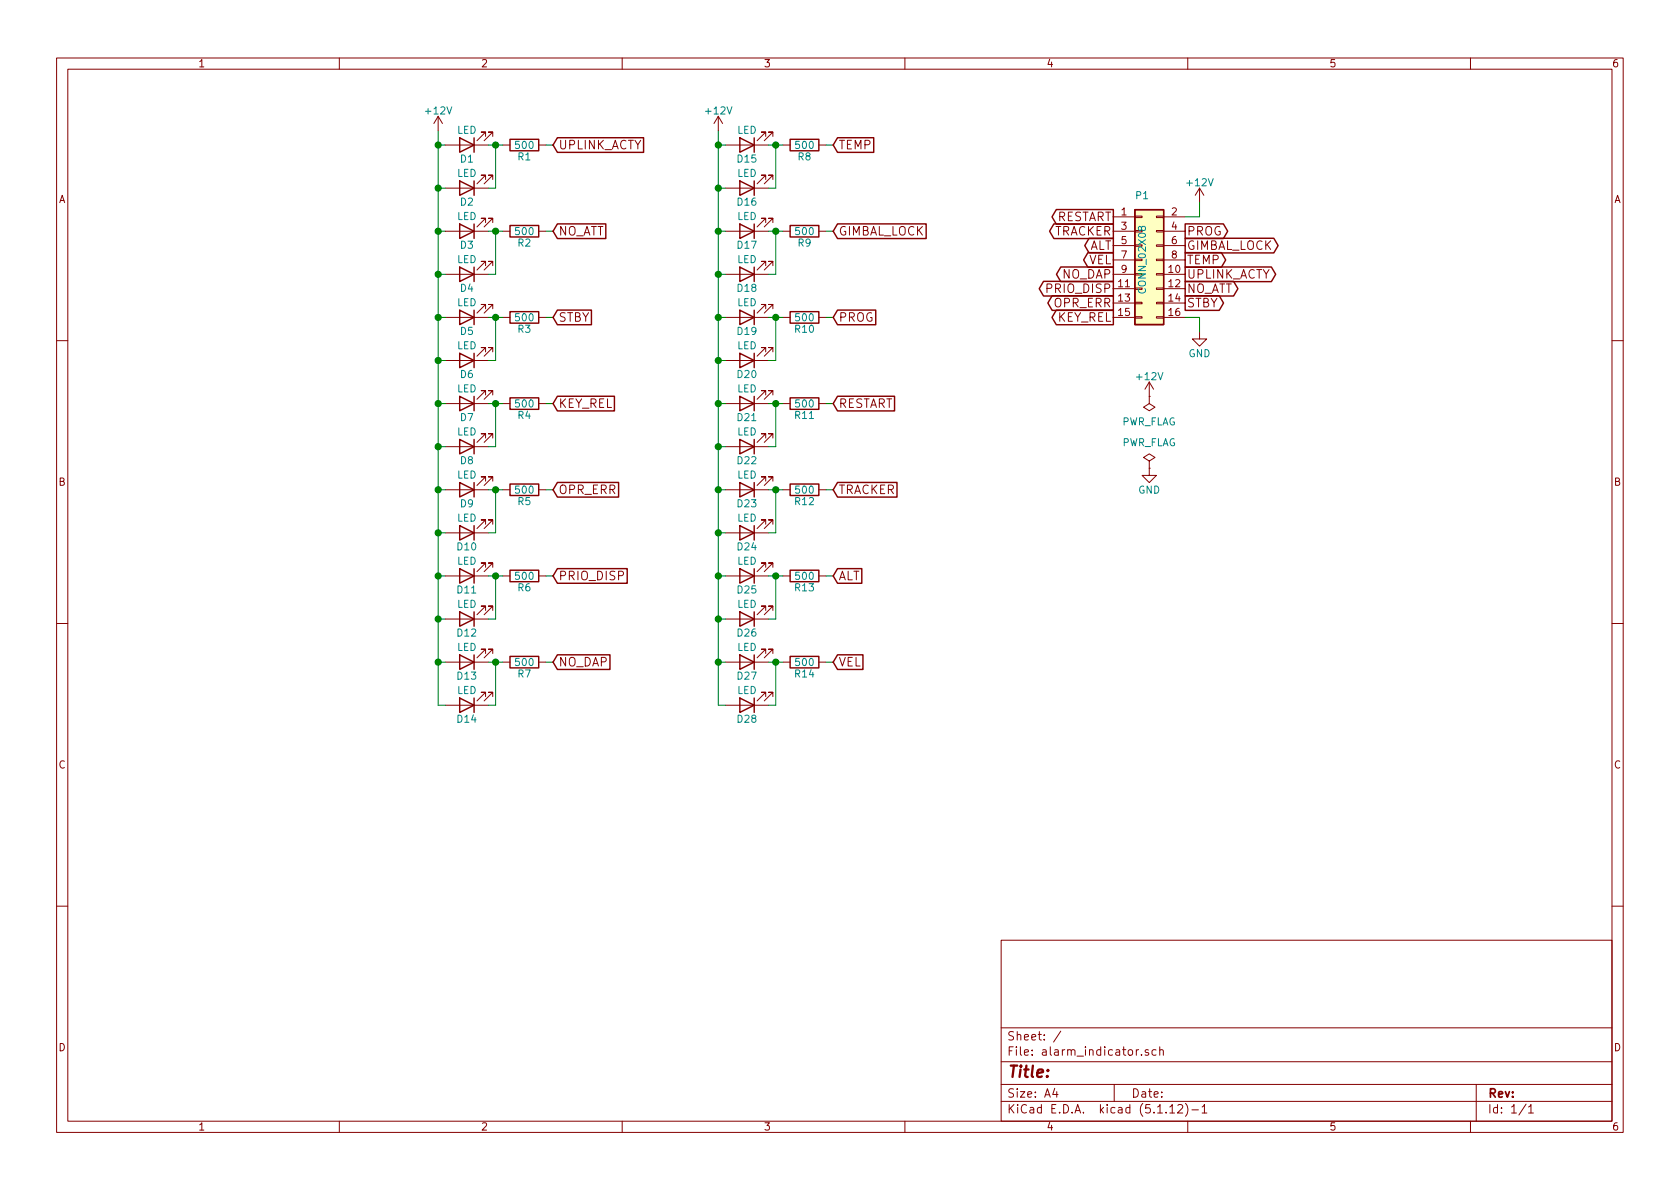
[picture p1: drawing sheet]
EESchema Schematic File Version 4
EELAYER 30 0
EELAYER END
$Descr A4 11693 8268
encoding utf-8
Sheet 1 1
Title ""
Date ""
Rev ""
Comp ""
Comment1 ""
Comment2 ""
Comment3 ""
Comment4 ""
$EndDescr
Text GLabel 3850 1000 2    60   Input ~ 0
UPLINK_ACTY
$Comp
L Device:LED D1
U 1 1
P 3250 1000
F 0 "D1" H 3250 1100 50  0000 C CNN
F 1 "LED" H 3250 900 50  0000 C CNN
F 2 "LEDs:LED-0603" H 3250 1000 60  0001 C CNN
F 3 "" H 3250 1000 60  0000 C CNN
	1    3250 1000
	-1   0    0    1   
$EndComp
$Comp
L Device:R R1
U 1 1
P 3650 1000
F 0 "R1" V 3730 1000 50  0000 C CNN
F 1 "500" V 3650 1000 50  0000 C CNN
F 2 "Resistors_SMD:R_0603_HandSoldering" V 3580 1000 30  0001 C CNN
F 3 "" H 3650 1000 30  0000 C CNN
	1    3650 1000
	0    1    1    0   
$EndComp
Text GLabel 3850 1600 2    60   Input ~ 0
NO_ATT
Text GLabel 3850 2200 2    60   Input ~ 0
STBY
Text GLabel 3850 2800 2    60   Input ~ 0
KEY_REL
Text GLabel 3850 3400 2    60   Input ~ 0
OPR_ERR
Text GLabel 3850 4000 2    60   Input ~ 0
PRIO_DISP
Text GLabel 3850 4600 2    60   Input ~ 0
NO_DAP
Text GLabel 5800 1000 2    60   Input ~ 0
TEMP
Text GLabel 5800 1600 2    60   Input ~ 0
GIMBAL_LOCK
Text GLabel 5800 2200 2    60   Input ~ 0
PROG
Text GLabel 5800 2800 2    60   Input ~ 0
RESTART
Text GLabel 5800 3400 2    60   Input ~ 0
TRACKER
Text GLabel 5800 4000 2    60   Input ~ 0
ALT
Text GLabel 5800 4600 2    60   Input ~ 0
VEL
Text GLabel 8250 1900 2    60   Output ~ 0
UPLINK_ACTY
Text GLabel 8250 2000 2    60   Output ~ 0
NO_ATT
Text GLabel 8250 2100 2    60   Output ~ 0
STBY
Text GLabel 7750 2200 0    60   Output ~ 0
KEY_REL
Text GLabel 7750 2100 0    60   Output ~ 0
OPR_ERR
Text GLabel 7750 2000 0    60   Output ~ 0
PRIO_DISP
Text GLabel 7750 1900 0    60   Output ~ 0
NO_DAP
Text GLabel 8250 1800 2    60   Output ~ 0
TEMP
Text GLabel 8250 1700 2    60   Output ~ 0
GIMBAL_LOCK
Text GLabel 8250 1600 2    60   Output ~ 0
PROG
Text GLabel 7750 1500 0    60   Output ~ 0
RESTART
Text GLabel 7750 1600 0    60   Output ~ 0
TRACKER
Text GLabel 7750 1700 0    60   Output ~ 0
ALT
Text GLabel 7750 1800 0    60   Output ~ 0
VEL
$Comp
L Device:R R2
U 1 1
P 3650 1600
F 0 "R2" V 3730 1600 50  0000 C CNN
F 1 "500" V 3650 1600 50  0000 C CNN
F 2 "Resistors_SMD:R_0603_HandSoldering" V 3580 1600 30  0001 C CNN
F 3 "" H 3650 1600 30  0000 C CNN
	1    3650 1600
	0    1    1    0   
$EndComp
$Comp
L Device:R R3
U 1 1
P 3650 2200
F 0 "R3" V 3730 2200 50  0000 C CNN
F 1 "500" V 3650 2200 50  0000 C CNN
F 2 "Resistors_SMD:R_0603_HandSoldering" V 3580 2200 30  0001 C CNN
F 3 "" H 3650 2200 30  0000 C CNN
	1    3650 2200
	0    1    1    0   
$EndComp
$Comp
L Device:R R4
U 1 1
P 3650 2800
F 0 "R4" V 3730 2800 50  0000 C CNN
F 1 "500" V 3650 2800 50  0000 C CNN
F 2 "Resistors_SMD:R_0603_HandSoldering" V 3580 2800 30  0001 C CNN
F 3 "" H 3650 2800 30  0000 C CNN
	1    3650 2800
	0    1    1    0   
$EndComp
$Comp
L Device:R R5
U 1 1
P 3650 3400
F 0 "R5" V 3730 3400 50  0000 C CNN
F 1 "500" V 3650 3400 50  0000 C CNN
F 2 "Resistors_SMD:R_0603_HandSoldering" V 3580 3400 30  0001 C CNN
F 3 "" H 3650 3400 30  0000 C CNN
	1    3650 3400
	0    1    1    0   
$EndComp
$Comp
L Device:R R6
U 1 1
P 3650 4000
F 0 "R6" V 3730 4000 50  0000 C CNN
F 1 "500" V 3650 4000 50  0000 C CNN
F 2 "Resistors_SMD:R_0603_HandSoldering" V 3580 4000 30  0001 C CNN
F 3 "" H 3650 4000 30  0000 C CNN
	1    3650 4000
	0    1    1    0   
$EndComp
$Comp
L Device:R R7
U 1 1
P 3650 4600
F 0 "R7" V 3730 4600 50  0000 C CNN
F 1 "500" V 3650 4600 50  0000 C CNN
F 2 "Resistors_SMD:R_0603_HandSoldering" V 3580 4600 30  0001 C CNN
F 3 "" H 3650 4600 30  0000 C CNN
	1    3650 4600
	0    1    1    0   
$EndComp
$Comp
L Device:R R8
U 1 1
P 5600 1000
F 0 "R8" V 5680 1000 50  0000 C CNN
F 1 "500" V 5600 1000 50  0000 C CNN
F 2 "Resistors_SMD:R_0603_HandSoldering" V 5530 1000 30  0001 C CNN
F 3 "" H 5600 1000 30  0000 C CNN
	1    5600 1000
	0    1    1    0   
$EndComp
$Comp
L Device:R R9
U 1 1
P 5600 1600
F 0 "R9" V 5680 1600 50  0000 C CNN
F 1 "500" V 5600 1600 50  0000 C CNN
F 2 "Resistors_SMD:R_0603_HandSoldering" V 5530 1600 30  0001 C CNN
F 3 "" H 5600 1600 30  0000 C CNN
	1    5600 1600
	0    1    1    0   
$EndComp
$Comp
L Device:LED D2
U 1 1
P 3250 1300
F 0 "D2" H 3250 1400 50  0000 C CNN
F 1 "LED" H 3250 1200 50  0000 C CNN
F 2 "LEDs:LED-0603" H 3250 1300 60  0001 C CNN
F 3 "" H 3250 1300 60  0000 C CNN
	1    3250 1300
	-1   0    0    1   
$EndComp
$Comp
L Device:LED D3
U 1 1
P 3250 1600
F 0 "D3" H 3250 1700 50  0000 C CNN
F 1 "LED" H 3250 1500 50  0000 C CNN
F 2 "LEDs:LED-0603" H 3250 1600 60  0001 C CNN
F 3 "" H 3250 1600 60  0000 C CNN
	1    3250 1600
	-1   0    0    1   
$EndComp
$Comp
L Device:LED D4
U 1 1
P 3250 1900
F 0 "D4" H 3250 2000 50  0000 C CNN
F 1 "LED" H 3250 1800 50  0000 C CNN
F 2 "LEDs:LED-0603" H 3250 1900 60  0001 C CNN
F 3 "" H 3250 1900 60  0000 C CNN
	1    3250 1900
	-1   0    0    1   
$EndComp
$Comp
L Device:LED D5
U 1 1
P 3250 2200
F 0 "D5" H 3250 2300 50  0000 C CNN
F 1 "LED" H 3250 2100 50  0000 C CNN
F 2 "LEDs:LED-0603" H 3250 2200 60  0001 C CNN
F 3 "" H 3250 2200 60  0000 C CNN
	1    3250 2200
	-1   0    0    1   
$EndComp
$Comp
L Device:LED D6
U 1 1
P 3250 2500
F 0 "D6" H 3250 2600 50  0000 C CNN
F 1 "LED" H 3250 2400 50  0000 C CNN
F 2 "LEDs:LED-0603" H 3250 2500 60  0001 C CNN
F 3 "" H 3250 2500 60  0000 C CNN
	1    3250 2500
	-1   0    0    1   
$EndComp
$Comp
L Device:LED D7
U 1 1
P 3250 2800
F 0 "D7" H 3250 2900 50  0000 C CNN
F 1 "LED" H 3250 2700 50  0000 C CNN
F 2 "LEDs:LED-0603" H 3250 2800 60  0001 C CNN
F 3 "" H 3250 2800 60  0000 C CNN
	1    3250 2800
	-1   0    0    1   
$EndComp
$Comp
L Device:LED D8
U 1 1
P 3250 3100
F 0 "D8" H 3250 3200 50  0000 C CNN
F 1 "LED" H 3250 3000 50  0000 C CNN
F 2 "LEDs:LED-0603" H 3250 3100 60  0001 C CNN
F 3 "" H 3250 3100 60  0000 C CNN
	1    3250 3100
	-1   0    0    1   
$EndComp
$Comp
L Device:LED D9
U 1 1
P 3250 3400
F 0 "D9" H 3250 3500 50  0000 C CNN
F 1 "LED" H 3250 3300 50  0000 C CNN
F 2 "LEDs:LED-0603" H 3250 3400 60  0001 C CNN
F 3 "" H 3250 3400 60  0000 C CNN
	1    3250 3400
	-1   0    0    1   
$EndComp
$Comp
L Device:LED D10
U 1 1
P 3250 3700
F 0 "D10" H 3250 3800 50  0000 C CNN
F 1 "LED" H 3250 3600 50  0000 C CNN
F 2 "LEDs:LED-0603" H 3250 3700 60  0001 C CNN
F 3 "" H 3250 3700 60  0000 C CNN
	1    3250 3700
	-1   0    0    1   
$EndComp
$Comp
L Device:LED D11
U 1 1
P 3250 4000
F 0 "D11" H 3250 4100 50  0000 C CNN
F 1 "LED" H 3250 3900 50  0000 C CNN
F 2 "LEDs:LED-0603" H 3250 4000 60  0001 C CNN
F 3 "" H 3250 4000 60  0000 C CNN
	1    3250 4000
	-1   0    0    1   
$EndComp
$Comp
L Device:LED D12
U 1 1
P 3250 4300
F 0 "D12" H 3250 4400 50  0000 C CNN
F 1 "LED" H 3250 4200 50  0000 C CNN
F 2 "LEDs:LED-0603" H 3250 4300 60  0001 C CNN
F 3 "" H 3250 4300 60  0000 C CNN
	1    3250 4300
	-1   0    0    1   
$EndComp
$Comp
L Device:LED D13
U 1 1
P 3250 4600
F 0 "D13" H 3250 4700 50  0000 C CNN
F 1 "LED" H 3250 4500 50  0000 C CNN
F 2 "LEDs:LED-0603" H 3250 4600 60  0001 C CNN
F 3 "" H 3250 4600 60  0000 C CNN
	1    3250 4600
	-1   0    0    1   
$EndComp
$Comp
L Device:LED D14
U 1 1
P 3250 4900
F 0 "D14" H 3250 5000 50  0000 C CNN
F 1 "LED" H 3250 4800 50  0000 C CNN
F 2 "LEDs:LED-0603" H 3250 4900 60  0001 C CNN
F 3 "" H 3250 4900 60  0000 C CNN
	1    3250 4900
	-1   0    0    1   
$EndComp
$Comp
L Device:LED D15
U 1 1
P 5200 1000
F 0 "D15" H 5200 1100 50  0000 C CNN
F 1 "LED" H 5200 900 50  0000 C CNN
F 2 "LEDs:LED-0603" H 5200 1000 60  0001 C CNN
F 3 "" H 5200 1000 60  0000 C CNN
	1    5200 1000
	-1   0    0    1   
$EndComp
$Comp
L Device:R R10
U 1 1
P 5600 2200
F 0 "R10" V 5680 2200 50  0000 C CNN
F 1 "500" V 5600 2200 50  0000 C CNN
F 2 "Resistors_SMD:R_0603_HandSoldering" V 5530 2200 30  0001 C CNN
F 3 "" H 5600 2200 30  0000 C CNN
	1    5600 2200
	0    1    1    0   
$EndComp
$Comp
L Device:R R11
U 1 1
P 5600 2800
F 0 "R11" V 5680 2800 50  0000 C CNN
F 1 "500" V 5600 2800 50  0000 C CNN
F 2 "Resistors_SMD:R_0603_HandSoldering" V 5530 2800 30  0001 C CNN
F 3 "" H 5600 2800 30  0000 C CNN
	1    5600 2800
	0    1    1    0   
$EndComp
$Comp
L Device:R R12
U 1 1
P 5600 3400
F 0 "R12" V 5680 3400 50  0000 C CNN
F 1 "500" V 5600 3400 50  0000 C CNN
F 2 "Resistors_SMD:R_0603_HandSoldering" V 5530 3400 30  0001 C CNN
F 3 "" H 5600 3400 30  0000 C CNN
	1    5600 3400
	0    1    1    0   
$EndComp
$Comp
L Device:R R13
U 1 1
P 5600 4000
F 0 "R13" V 5680 4000 50  0000 C CNN
F 1 "500" V 5600 4000 50  0000 C CNN
F 2 "Resistors_SMD:R_0603_HandSoldering" V 5530 4000 30  0001 C CNN
F 3 "" H 5600 4000 30  0000 C CNN
	1    5600 4000
	0    1    1    0   
$EndComp
$Comp
L Device:R R14
U 1 1
P 5600 4600
F 0 "R14" V 5680 4600 50  0000 C CNN
F 1 "500" V 5600 4600 50  0000 C CNN
F 2 "Resistors_SMD:R_0603_HandSoldering" V 5530 4600 30  0001 C CNN
F 3 "" H 5600 4600 30  0000 C CNN
	1    5600 4600
	0    1    1    0   
$EndComp
$Comp
L Device:LED D16
U 1 1
P 5200 1300
F 0 "D16" H 5200 1400 50  0000 C CNN
F 1 "LED" H 5200 1200 50  0000 C CNN
F 2 "LEDs:LED-0603" H 5200 1300 60  0001 C CNN
F 3 "" H 5200 1300 60  0000 C CNN
	1    5200 1300
	-1   0    0    1   
$EndComp
$Comp
L Device:LED D17
U 1 1
P 5200 1600
F 0 "D17" H 5200 1700 50  0000 C CNN
F 1 "LED" H 5200 1500 50  0000 C CNN
F 2 "LEDs:LED-0603" H 5200 1600 60  0001 C CNN
F 3 "" H 5200 1600 60  0000 C CNN
	1    5200 1600
	-1   0    0    1   
$EndComp
$Comp
L Device:LED D18
U 1 1
P 5200 1900
F 0 "D18" H 5200 2000 50  0000 C CNN
F 1 "LED" H 5200 1800 50  0000 C CNN
F 2 "LEDs:LED-0603" H 5200 1900 60  0001 C CNN
F 3 "" H 5200 1900 60  0000 C CNN
	1    5200 1900
	-1   0    0    1   
$EndComp
$Comp
L Device:LED D19
U 1 1
P 5200 2200
F 0 "D19" H 5200 2300 50  0000 C CNN
F 1 "LED" H 5200 2100 50  0000 C CNN
F 2 "LEDs:LED-0603" H 5200 2200 60  0001 C CNN
F 3 "" H 5200 2200 60  0000 C CNN
	1    5200 2200
	-1   0    0    1   
$EndComp
$Comp
L Device:LED D20
U 1 1
P 5200 2500
F 0 "D20" H 5200 2600 50  0000 C CNN
F 1 "LED" H 5200 2400 50  0000 C CNN
F 2 "LEDs:LED-0603" H 5200 2500 60  0001 C CNN
F 3 "" H 5200 2500 60  0000 C CNN
	1    5200 2500
	-1   0    0    1   
$EndComp
$Comp
L Device:LED D21
U 1 1
P 5200 2800
F 0 "D21" H 5200 2900 50  0000 C CNN
F 1 "LED" H 5200 2700 50  0000 C CNN
F 2 "LEDs:LED-0603" H 5200 2800 60  0001 C CNN
F 3 "" H 5200 2800 60  0000 C CNN
	1    5200 2800
	-1   0    0    1   
$EndComp
$Comp
L Device:LED D22
U 1 1
P 5200 3100
F 0 "D22" H 5200 3200 50  0000 C CNN
F 1 "LED" H 5200 3000 50  0000 C CNN
F 2 "LEDs:LED-0603" H 5200 3100 60  0001 C CNN
F 3 "" H 5200 3100 60  0000 C CNN
	1    5200 3100
	-1   0    0    1   
$EndComp
$Comp
L Device:LED D23
U 1 1
P 5200 3400
F 0 "D23" H 5200 3500 50  0000 C CNN
F 1 "LED" H 5200 3300 50  0000 C CNN
F 2 "LEDs:LED-0603" H 5200 3400 60  0001 C CNN
F 3 "" H 5200 3400 60  0000 C CNN
	1    5200 3400
	-1   0    0    1   
$EndComp
$Comp
L Device:LED D24
U 1 1
P 5200 3700
F 0 "D24" H 5200 3800 50  0000 C CNN
F 1 "LED" H 5200 3600 50  0000 C CNN
F 2 "LEDs:LED-0603" H 5200 3700 60  0001 C CNN
F 3 "" H 5200 3700 60  0000 C CNN
	1    5200 3700
	-1   0    0    1   
$EndComp
$Comp
L Device:LED D25
U 1 1
P 5200 4000
F 0 "D25" H 5200 4100 50  0000 C CNN
F 1 "LED" H 5200 3900 50  0000 C CNN
F 2 "LEDs:LED-0603" H 5200 4000 60  0001 C CNN
F 3 "" H 5200 4000 60  0000 C CNN
	1    5200 4000
	-1   0    0    1   
$EndComp
$Comp
L Device:LED D26
U 1 1
P 5200 4300
F 0 "D26" H 5200 4400 50  0000 C CNN
F 1 "LED" H 5200 4200 50  0000 C CNN
F 2 "LEDs:LED-0603" H 5200 4300 60  0001 C CNN
F 3 "" H 5200 4300 60  0000 C CNN
	1    5200 4300
	-1   0    0    1   
$EndComp
$Comp
L Device:LED D27
U 1 1
P 5200 4600
F 0 "D27" H 5200 4700 50  0000 C CNN
F 1 "LED" H 5200 4500 50  0000 C CNN
F 2 "LEDs:LED-0603" H 5200 4600 60  0001 C CNN
F 3 "" H 5200 4600 60  0000 C CNN
	1    5200 4600
	-1   0    0    1   
$EndComp
$Comp
L Device:LED D28
U 1 1
P 5200 4900
F 0 "D28" H 5200 5000 50  0000 C CNN
F 1 "LED" H 5200 4800 50  0000 C CNN
F 2 "LEDs:LED-0603" H 5200 4900 60  0001 C CNN
F 3 "" H 5200 4900 60  0000 C CNN
	1    5200 4900
	-1   0    0    1   
$EndComp
Wire Wire Line
	3850 1000 3800 1000
Wire Wire Line
	3400 1000 3450 1000
Wire Wire Line
	3850 1600 3800 1600
Wire Wire Line
	3850 2200 3800 2200
Wire Wire Line
	3850 2800 3800 2800
Wire Wire Line
	3850 3400 3800 3400
Wire Wire Line
	3850 4000 3800 4000
Wire Wire Line
	3850 4600 3800 4600
Wire Wire Line
	5800 1000 5750 1000
Wire Wire Line
	5800 1600 5750 1600
Wire Wire Line
	5800 2200 5750 2200
Wire Wire Line
	5800 2800 5750 2800
Wire Wire Line
	5800 3400 5750 3400
Wire Wire Line
	5800 4000 5750 4000
Wire Wire Line
	5800 4600 5750 4600
Wire Wire Line
	3400 1300 3450 1300
Wire Wire Line
	3450 1300 3450 1000
Connection ~ 3450 1000
Wire Wire Line
	3400 1600 3450 1600
Wire Wire Line
	3400 1900 3450 1900
Wire Wire Line
	3450 1900 3450 1600
Connection ~ 3450 1600
Wire Wire Line
	3400 2200 3450 2200
Wire Wire Line
	3400 2500 3450 2500
Wire Wire Line
	3450 2500 3450 2200
Connection ~ 3450 2200
Wire Wire Line
	3400 2800 3450 2800
Wire Wire Line
	3400 3100 3450 3100
Wire Wire Line
	3450 3100 3450 2800
Connection ~ 3450 2800
Wire Wire Line
	3400 3400 3450 3400
Wire Wire Line
	3400 3700 3450 3700
Wire Wire Line
	3450 3700 3450 3400
Connection ~ 3450 3400
Wire Wire Line
	3400 4000 3450 4000
Wire Wire Line
	3400 4300 3450 4300
Wire Wire Line
	3450 4300 3450 4000
Connection ~ 3450 4000
Wire Wire Line
	3400 4600 3450 4600
Wire Wire Line
	3400 4900 3450 4900
Wire Wire Line
	3450 4900 3450 4600
Connection ~ 3450 4600
Wire Wire Line
	5350 1000 5400 1000
Wire Wire Line
	5350 1300 5400 1300
Wire Wire Line
	5400 1300 5400 1000
Connection ~ 5400 1000
Wire Wire Line
	5350 1600 5400 1600
Wire Wire Line
	5350 1900 5400 1900
Wire Wire Line
	5400 1900 5400 1600
Connection ~ 5400 1600
Wire Wire Line
	5350 2200 5400 2200
Wire Wire Line
	5350 2500 5400 2500
Wire Wire Line
	5400 2500 5400 2200
Connection ~ 5400 2200
Wire Wire Line
	5350 2800 5400 2800
Wire Wire Line
	5350 3100 5400 3100
Wire Wire Line
	5400 3100 5400 2800
Connection ~ 5400 2800
Wire Wire Line
	5350 3400 5400 3400
Wire Wire Line
	5350 3700 5400 3700
Wire Wire Line
	5400 3700 5400 3400
Connection ~ 5400 3400
Wire Wire Line
	5350 4000 5400 4000
Wire Wire Line
	5350 4300 5400 4300
Wire Wire Line
	5400 4300 5400 4000
Connection ~ 5400 4000
Wire Wire Line
	5350 4600 5400 4600
Wire Wire Line
	5350 4900 5400 4900
Wire Wire Line
	5400 4900 5400 4600
Connection ~ 5400 4600
Wire Wire Line
	3050 4900 3100 4900
Wire Wire Line
	3050 900  3050 1000
Wire Wire Line
	3050 4600 3100 4600
Wire Wire Line
	3050 4300 3100 4300
Connection ~ 3050 4600
Wire Wire Line
	3050 4000 3100 4000
Connection ~ 3050 4300
Wire Wire Line
	3050 3700 3100 3700
Connection ~ 3050 4000
Wire Wire Line
	3050 3400 3100 3400
Connection ~ 3050 3700
Wire Wire Line
	3050 3100 3100 3100
Connection ~ 3050 3400
Wire Wire Line
	3050 2800 3100 2800
Connection ~ 3050 3100
Wire Wire Line
	3050 2500 3100 2500
Connection ~ 3050 2800
Wire Wire Line
	3050 2200 3100 2200
Connection ~ 3050 2500
Wire Wire Line
	3050 1900 3100 1900
Connection ~ 3050 2200
Wire Wire Line
	3050 1600 3100 1600
Connection ~ 3050 1900
Wire Wire Line
	3050 1300 3100 1300
Connection ~ 3050 1600
Wire Wire Line
	3050 1000 3100 1000
Connection ~ 3050 1300
Connection ~ 3050 1000
$Comp
L power:+12V #PWR01
U 1 1
P 3050 900
F 0 "#PWR01" H 3050 750 50  0001 C CNN
F 1 "+12V" H 3050 1040 50  0000 C CNN
F 2 "" H 3050 900 60  0000 C CNN
F 3 "" H 3050 900 60  0000 C CNN
	1    3050 900 
	1    0    0    -1  
$EndComp
Wire Wire Line
	5000 4900 5050 4900
Wire Wire Line
	5000 900  5000 1000
Wire Wire Line
	5000 4600 5050 4600
Wire Wire Line
	5000 4300 5050 4300
Connection ~ 5000 4600
Wire Wire Line
	5000 4000 5050 4000
Connection ~ 5000 4300
Wire Wire Line
	5000 3700 5050 3700
Connection ~ 5000 4000
Wire Wire Line
	5000 3400 5050 3400
Connection ~ 5000 3700
Wire Wire Line
	5000 3100 5050 3100
Connection ~ 5000 3400
Wire Wire Line
	5000 2800 5050 2800
Connection ~ 5000 3100
Wire Wire Line
	5000 2500 5050 2500
Connection ~ 5000 2800
Wire Wire Line
	5000 2200 5050 2200
Connection ~ 5000 2500
Wire Wire Line
	5000 1900 5050 1900
Connection ~ 5000 2200
Wire Wire Line
	5000 1600 5050 1600
Connection ~ 5000 1900
Wire Wire Line
	5000 1300 5050 1300
Connection ~ 5000 1600
Wire Wire Line
	5000 1000 5050 1000
Connection ~ 5000 1300
Connection ~ 5000 1000
$Comp
L power:+12V #PWR02
U 1 1
P 5000 900
F 0 "#PWR02" H 5000 750 50  0001 C CNN
F 1 "+12V" H 5000 1040 50  0000 C CNN
F 2 "" H 5000 900 60  0000 C CNN
F 3 "" H 5000 900 60  0000 C CNN
	1    5000 900 
	1    0    0    -1  
$EndComp
Wire Wire Line
	8250 1500 8350 1500
Wire Wire Line
	8350 1500 8350 1400
$Comp
L power:+12V #PWR03
U 1 1
P 8350 1400
F 0 "#PWR03" H 8350 1250 50  0001 C CNN
F 1 "+12V" H 8350 1540 50  0000 C CNN
F 2 "" H 8350 1400 60  0000 C CNN
F 3 "" H 8350 1400 60  0000 C CNN
	1    8350 1400
	-1   0    0    -1  
$EndComp
Wire Wire Line
	8250 2200 8350 2200
Wire Wire Line
	8350 2200 8350 2300
$Comp
L power:GND #PWR04
U 1 1
P 8350 2300
F 0 "#PWR04" H 8350 2050 50  0001 C CNN
F 1 "GND" H 8350 2150 50  0000 C CNN
F 2 "" H 8350 2300 60  0000 C CNN
F 3 "" H 8350 2300 60  0000 C CNN
	1    8350 2300
	-1   0    0    -1  
$EndComp
$Comp
L power:PWR_FLAG #FLG05
U 1 1
P 8000 3250
F 0 "#FLG05" H 8000 3345 50  0001 C CNN
F 1 "PWR_FLAG" H 8000 3430 50  0000 C CNN
F 2 "" H 8000 3250 60  0000 C CNN
F 3 "" H 8000 3250 60  0000 C CNN
	1    8000 3250
	1    0    0    -1  
$EndComp
$Comp
L power:GND #PWR06
U 1 1
P 8000 3250
F 0 "#PWR06" H 8000 3000 50  0001 C CNN
F 1 "GND" H 8000 3100 50  0000 C CNN
F 2 "" H 8000 3250 60  0000 C CNN
F 3 "" H 8000 3250 60  0000 C CNN
	1    8000 3250
	1    0    0    -1  
$EndComp
$Comp
L power:PWR_FLAG #FLG07
U 1 1
P 8000 2750
F 0 "#FLG07" H 8000 2845 50  0001 C CNN
F 1 "PWR_FLAG" H 8000 2930 50  0000 C CNN
F 2 "" H 8000 2750 60  0000 C CNN
F 3 "" H 8000 2750 60  0000 C CNN
	1    8000 2750
	-1   0    0    1   
$EndComp
$Comp
L power:+12V #PWR08
U 1 1
P 8000 2750
F 0 "#PWR08" H 8000 2600 50  0001 C CNN
F 1 "+12V" H 8000 2890 50  0000 C CNN
F 2 "" H 8000 2750 60  0000 C CNN
F 3 "" H 8000 2750 60  0000 C CNN
	1    8000 2750
	1    0    0    -1  
$EndComp
$Comp
L Connector_Generic:Conn_02x08_Odd_Even P1
U 1 1
P 7950 1800
F 0 "P1" H 7950 2250 50  0000 C CNN
F 1 "CONN_02X08" V 7950 1800 50  0000 C CNN
F 2 "agc_footprints:SHF-108-01-L-D-SM" H 7950 600 60  0001 C CNN
F 3 "" H 7950 600 60  0000 C CNN
	1    7950 1800
	1    0    0    -1  
$EndComp
Wire Wire Line
	3450 1000 3500 1000
Wire Wire Line
	3450 1600 3500 1600
Wire Wire Line
	3450 2200 3500 2200
Wire Wire Line
	3450 2800 3500 2800
Wire Wire Line
	3450 3400 3500 3400
Wire Wire Line
	3450 4000 3500 4000
Wire Wire Line
	3450 4600 3500 4600
Wire Wire Line
	5400 1000 5450 1000
Wire Wire Line
	5400 1600 5450 1600
Wire Wire Line
	5400 2200 5450 2200
Wire Wire Line
	5400 2800 5450 2800
Wire Wire Line
	5400 3400 5450 3400
Wire Wire Line
	5400 4000 5450 4000
Wire Wire Line
	5400 4600 5450 4600
Wire Wire Line
	3050 4600 3050 4900
Wire Wire Line
	3050 4300 3050 4600
Wire Wire Line
	3050 4000 3050 4300
Wire Wire Line
	3050 3700 3050 4000
Wire Wire Line
	3050 3400 3050 3700
Wire Wire Line
	3050 3100 3050 3400
Wire Wire Line
	3050 2800 3050 3100
Wire Wire Line
	3050 2500 3050 2800
Wire Wire Line
	3050 2200 3050 2500
Wire Wire Line
	3050 1900 3050 2200
Wire Wire Line
	3050 1600 3050 1900
Wire Wire Line
	3050 1300 3050 1600
Wire Wire Line
	3050 1000 3050 1300
Wire Wire Line
	5000 4600 5000 4900
Wire Wire Line
	5000 4300 5000 4600
Wire Wire Line
	5000 4000 5000 4300
Wire Wire Line
	5000 3700 5000 4000
Wire Wire Line
	5000 3400 5000 3700
Wire Wire Line
	5000 3100 5000 3400
Wire Wire Line
	5000 2800 5000 3100
Wire Wire Line
	5000 2500 5000 2800
Wire Wire Line
	5000 2200 5000 2500
Wire Wire Line
	5000 1900 5000 2200
Wire Wire Line
	5000 1600 5000 1900
Wire Wire Line
	5000 1300 5000 1600
Wire Wire Line
	5000 1000 5000 1300
$EndSCHEMATC
